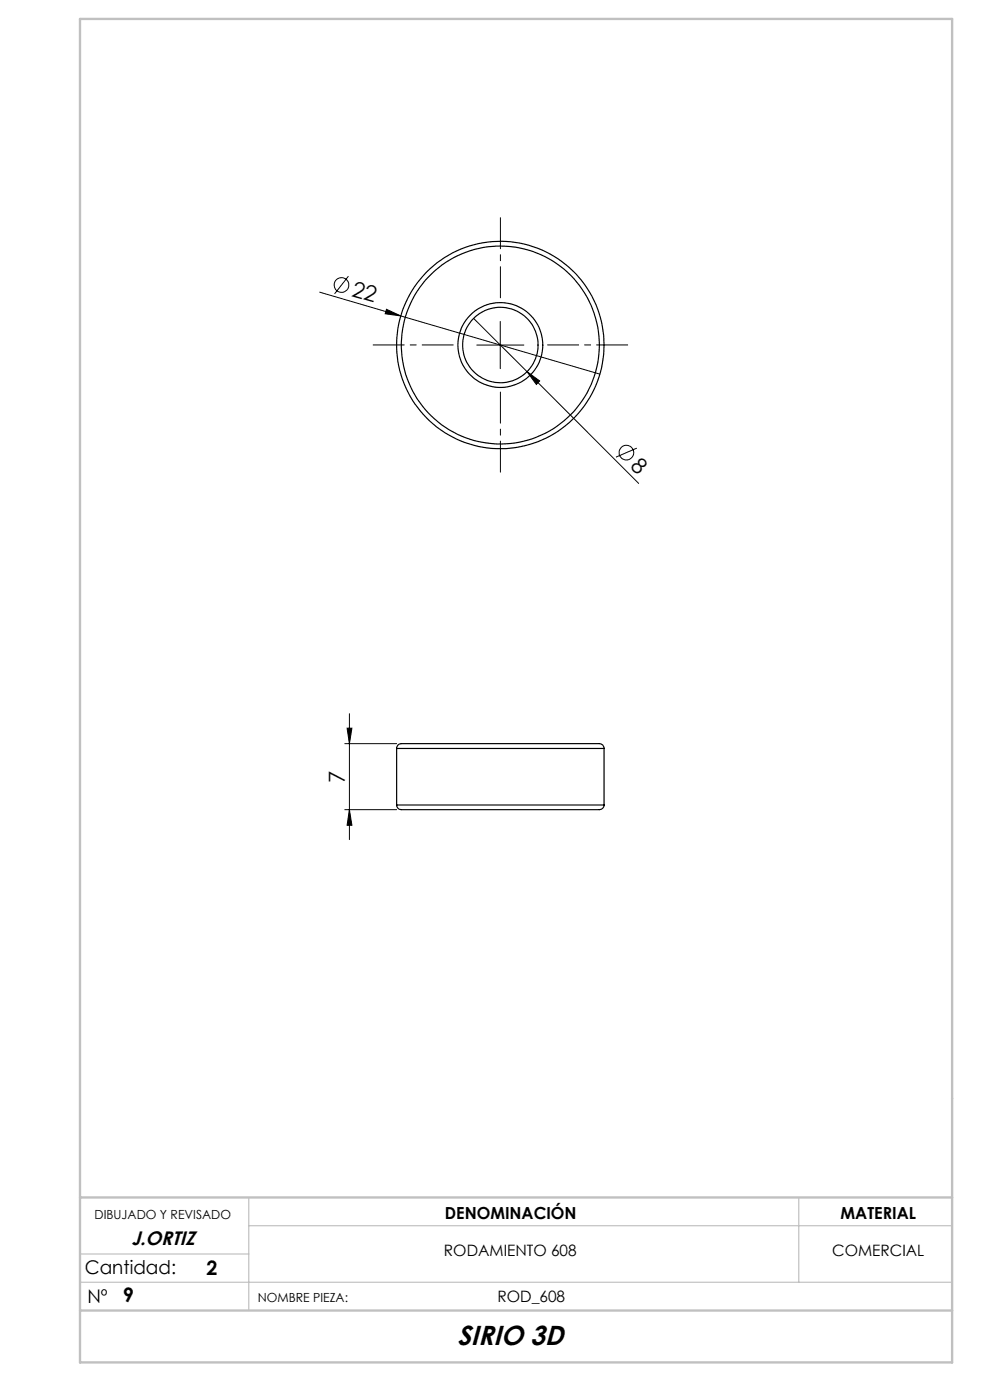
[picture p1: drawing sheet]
<svg xmlns="http://www.w3.org/2000/svg" width="210mm" height="297mm" viewBox="0 0 210 297" stroke-linecap="round" stroke-linejoin="round" font-family="sans-serif">
<g fill="none" stroke="#000" stroke-width=".21">
<path d="M73.9 58.6l-2.9 3.7M67.8 62l59.4 17.4M82 65.6l3 1.4-3.3-.4zM100.5 67.6l11.3 11.2M101.1 73.2h10M106.1 68.2v10M111.8 78.8l2.7 2-.7 .8zM111.8 78.8l23.7 23.7M135.1 95.1l-4.4 1.9M73.1 157.8h11M73.6 154.5h1l-.5 3.3zM74.1 151.4v26.7"/>
<path d="M73.1 171.8h11M74.1 171.8l.5 3.3h-1z"/>
<circle cx="72.4" cy="60.5" r="1.56"/>
<circle cx="132.9" cy="96" r="1.56"/>
</g>
<path d="M96.1 73.2h-17M106.1 63.2v-17M116.1 73.2h17M106.1 83.2v17" fill="none" stroke="#000" stroke-width=".21" stroke-dasharray="15.2 1.3 1.3 1.3" stroke-dashoffset="8.6"/>
<path d="M52.8 254v24M169.4 254v18M17 272h185M17 266h35.8M52.8 260h149.2" fill="none" stroke="#c0c0c0" stroke-width=".25"/>
<path d="M17 4h185v285h-185zM17 254h185M17 278h185" fill="none" stroke="#c0c0c0" stroke-width=".5"/>
<g fill="#000">
<path d="M82 65.6l3 1.4-3.3-.4zM111.8 78.8l2.7 2-.7 .8z"/>
<path d="M74.1 171.8l.5 3.3h-1zM73.6 154.5h1l-.5 3.3z"/>
</g>
<g fill="none" stroke="#000" stroke-width=".25">
<path d="M84.1 158.8a1.2 1.2 0 0 1 1.7-1h37.7a13.1 13.1 0 0 1 4.2 .1l.4 .5v.4M84.1 158.8h44M84.1 158.8v12M128.1 158.8v12M84.1 170.8a1.45 1.45 0 0 0 1.9 1h37.5a13.1 13.1 0 0 0 4.2-.2l.4-.4v-.4M84.1 170.8h44"/>
<circle cx="106.1" cy="73.2" r="21"/>
<circle cx="106.1" cy="73.2" r="22"/>
<circle cx="106.1" cy="73.2" r="8"/>
<circle cx="106.1" cy="73.2" r="9"/>
</g>
<text font-size="5.8" x="97" y="285.2">SIRIO 3D</text>
<g font-size="4.7">
<text x="74.4" y="62.8" transform="rotate(16 74.4 62.8)">22</text>
<text x="133.5" y="99" transform="rotate(45 133.5 99)">8</text>
<text x="73.1" y="166" transform="rotate(-90 73.1 166)">7</text>
</g>
<g font-size="4.2">
<text x="43.8" y="270.4">2</text>
<text x="26" y="276.2">9</text>
</g>
<text font-size="4.1" x="27.9" y="264.1">J.ORTIZ</text>
<g font-size="4">
<text x="18" y="270.3">Cantidad:</text>
<text x="18.5" y="276.3">Nº</text>
</g>
<g font-size="3.5">
<text x="94.4" y="258.6">DENOMINACIÓN</text>
<text x="178.3" y="258.6">MATERIAL</text>
</g>
<g font-size="3.3">
<text x="94.2" y="266.4">RODAMIENTO 608</text>
<text x="176.6" y="266.4">COMERCIAL</text>
<text x="105.5" y="276.1">ROD_608</text>
</g>
<g font-size="2.7">
<text x="20.1" y="258.6">DIBUJADO Y REVISADO</text>
<text x="54.7" y="276.1">NOMBRE PIEZA:</text>
</g>
</svg>
